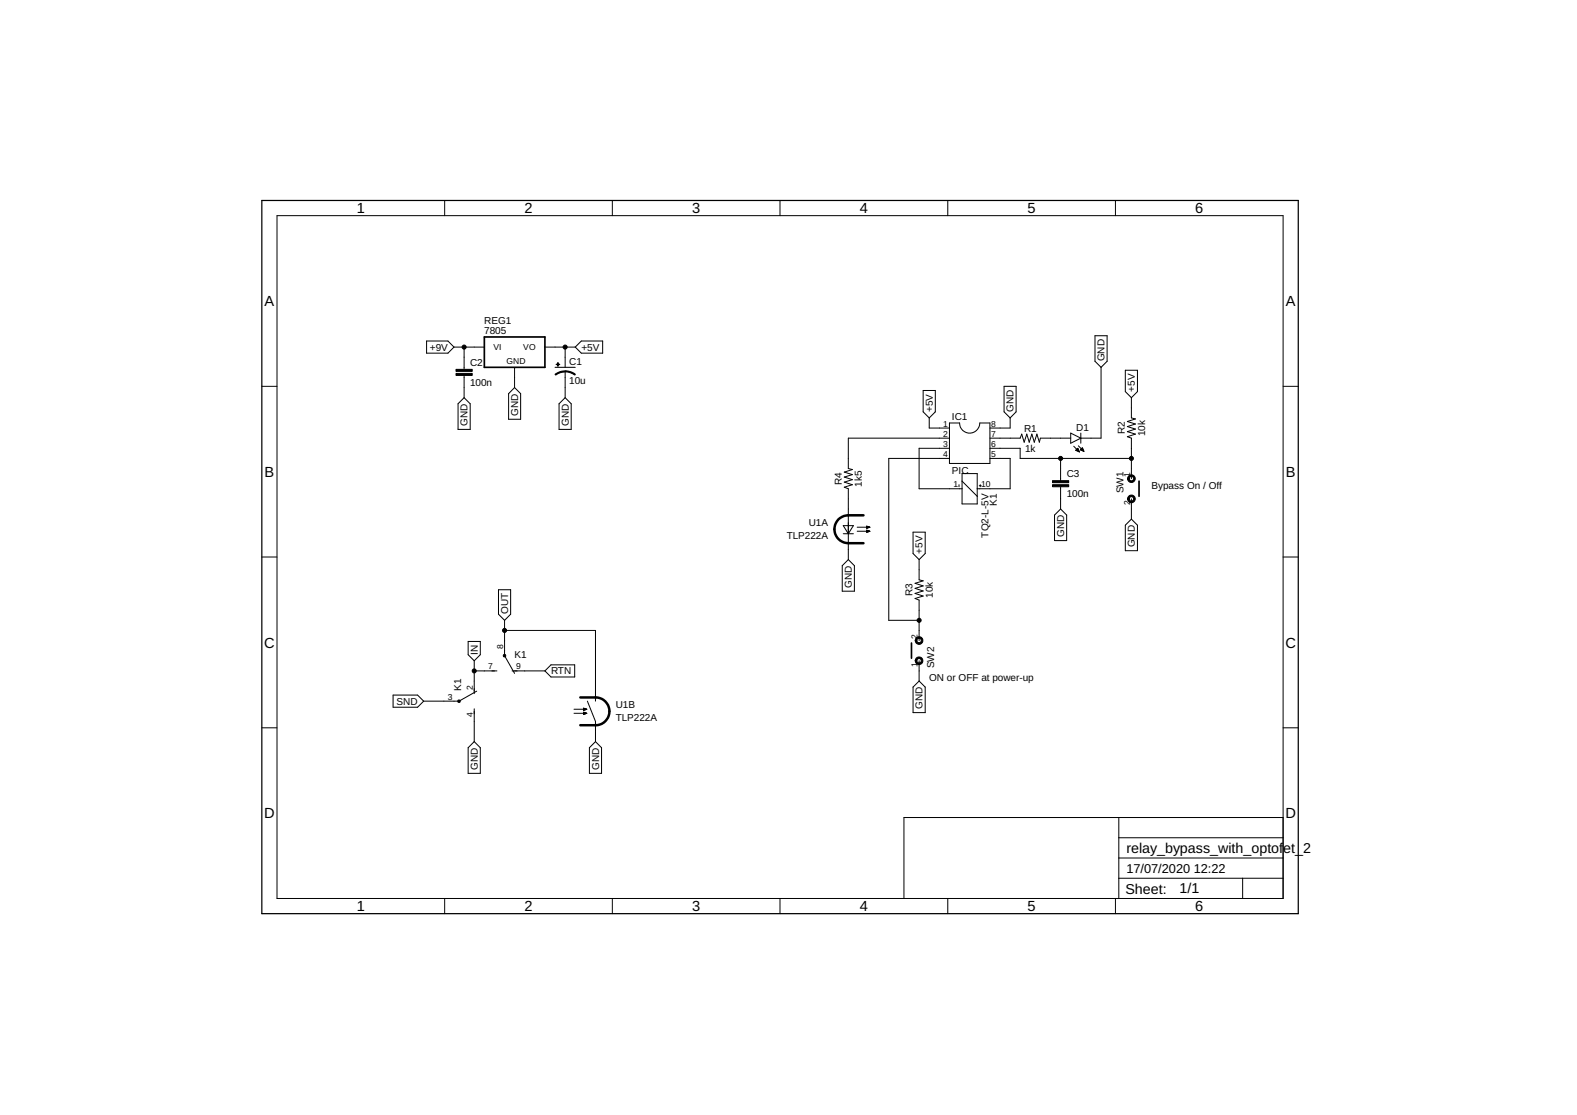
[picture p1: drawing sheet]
<svg xmlns="http://www.w3.org/2000/svg" width="297mm" height="210mm" viewBox="0 0 297 210" stroke-linecap="round" stroke-linejoin="round" font-family="sans-serif">
<g fill="none" stroke="#000" stroke-width=".19">
<path d="M83.8 37.7v2.9M115.3 37.7v2.9M146.9 37.7v2.9M178.5 37.7v2.9M210.1 37.7v2.9M52.2 40.6h189.5v128.5h-189.5zM49.3 72.7h2.9M80.3 64.2h4.1l1.1 1.1-1.1 1.2h-4.1zM85.5 65.3h5.7M87.4 74.9l1.2 1.1v4.8h-2.3v-4.8zM87.4 65.3v4.2M87.4 70.7v4.2"/>
<path d="M96.9 73l1.2 1.1v4.8h-2.3v-4.8zM96.9 69.2v3.8M102.6 65.3h5.8M104.5 69.2h3.9M105.3 76l1.1-1.1 1.2 1.1v4.8h-2.3zM106.4 65.3v3.9M106.4 69.9v5M109.5 64.2h4v2.3h-4l-1.1-1.2zM173.9 73.5h2.3v4l-1.2 1.2-1.1-1.2zM175 78.7v1.9h3.8M178.8 79.6h1.9a1.91 1.91 0 0 0 1.9 1.9 1.91 1.91 0 0 0 2-1.9h1.9v7.6h-7.7zM189.1 72.7h2.3v4.8l-1.1 1.2-1.2-1.2z"/>
<path d="M190.3 78.7v1.9h-3.8M206.2 63.2h2.3v4.8l-1.1 1.2-1.2-1.2zM207.4 69.2v13.3h-3.8M212 69.7h2.2v4l-1.1 1.2-1.1-1.2zM213.1 74.9v3.8l.8 .2-1.6 .5 1.6 .4-1.6 .5 1.6 .5-1.6 .5 1.6 .4-1.6 .5 .8 .3v7.6M241.7 72.7h2.8M158.8 99h1.9l-.9 1.5zM161.5 99.3h2.3M163.3 99.1l.5 .2-.5 .1zM163.3 99.8l.5 .2-.5 .2zM163.3 99.4h.1M163.3 99.3h.4"/>
<path d="M163.3 99.2h.4M163.3 99.1h.2M163.3 99.9h.4M163.3 99.9h.1M178.8 82.5h-19v5.7l.7 .2-1.5 .5 1.5 .4-1.5 .5 1.5 .5-1.5 .5 1.5 .4-1.5 .5 .8 .3v13.3M178.8 84.4h-5.7v7.6h8.1M178.8 86.3h-11.4v30.5h5.7M180.6 91.2v.4M181.2 89.2h2.9v5.7h-2.9zM181.2 90.6l2.9 2.8M184.4 91.4h.4M184.6 91.2v.4"/>
<path d="M186.5 82.5h5.7l.2-.8 .5 1.5 .5-1.5 .5 1.5 .5-1.5 .4 1.5 .5-1.5 .5 1.5 .2-.7h5.7M186.5 84.4h5.7v1.9h20.9M186.5 86.3h3.8v5.7h-6.2M199.8 95.8l1.1 1.2v4.8h-2.3v-4.8zM199.8 86.3v4.2M199.8 91.6v4.2M201.7 81.5l1.9 1-1.9 .9zM202.2 84l1.1 1.1M202.6 84.8l.7 .3M202.6 84.8l.4-.4 .3 .7M202.6 84.8h.6M202.7 84.7h.4"/>
<path d="M202.8 84.6h.3M202.8 84.9h.4M202.9 84.5h.2M203 84.4h.1M203 84.9h.2M203.1 83.9l1.1 1.1M203.2 85h.1M203.5 84.7l.7 .3M203.5 84.7l.4-.4 .3 .7M203.5 84.7h.5M203.6 84.6h.4M203.6 81.5v1.9"/>
<path d="M203.6 84.5h.4M203.7 84.8h.4M203.7 84.4h.2M203.8 84.4h.1M203.9 84.9h.2M204.1 84.9h.1M212 98.9l1.1-1.2 1.1 1.2v4.8h-2.2zM213.1 93.9v3.8M49.3 104.9h2.9M93.9 111h2.3v4.6l-1.2 1.2-1.1-1.2zM95 116.8v6.6l1.9 3.4M95 118.7h17.2v13.3"/>
<path d="M158.8 100.5h1.9M159.8 105.3l1.1 1.2v4.8h-2.3v-4.8zM161.5 100h2.3M163.3 100.1h.2M172 100.2h2.3v4l-1.2 1.1-1.1-1.1zM173.1 105.3v3.9l.8 .1-1.5 .5 1.5 .5-1.5 .5 1.5 .5-1.5 .4 1.5 .5-1.5 .5 .7 .3v7.6M241.7 104.9h2.8M49.3 137h2.9M74 130.9h4.7l1.1 1.1-1.1 1.1h-4.7zM88.2 120.8h2.3v2.5l-1.2 1.1-1.1-1.1zM89.3 124.4v6.2M89.3 133.4v6.2"/>
<path d="M89.3 126.3h4.3M89.8 130.1l-3.3 1.9h-6.7M96.5 126.3h6.1M103.8 125.2h4.4v2.2h-4.4l-1.2-1.1zM108.1 133.5h2.4M108.1 134.3h2.4M109.9 134.1v.4l.6-.2M109.9 134.1l.6 .2M109.9 133.7h.1M109.9 133.6h.3M109.9 133.5h.5M109.9 133.5h.4"/>
<path d="M109.9 133.4h.1M109.9 134.5h.1M109.9 134.4h.4M109.9 134.2h.3M109.9 134.1h.1M110.5 133.5l-.6-.2v.4M110.5 133.5l-.6 .2M110.6 132l1.6 3.8v3.8M173.1 128.2l1.2 1.1v4.9h-2.3v-4.9zM173.1 124.4v3.8M241.7 137h2.8M88.2 140.8l1.1-1.2 1.2 1.2v4.8h-2.3z"/>
<path d="M111 140.8l1.2-1.2 1.1 1.2v4.8h-2.3zM210.7 153.9v15.2M210.7 157.7h31M241.7 153.9h-71.4v15.2M83.8 169.1v2.9M115.3 169.1v2.9M146.9 169.1v2.9M178.5 169.1v2.9M210.1 169.1v2.9M210.7 165.3h31M210.7 161.5h31M234.1 165.3v3.8"/>
</g>
<g fill="#000" stroke="#000" stroke-width=".19">
<path d="M104.5 70.5l1.3-.6 .6-.1v.2a2.93 2.93 0 0 0-1.7 .6z" fill-rule="evenodd"/>
<path d="M106.4 69.8l1.5 .3 .5 .4-.1 .1a3.1 3.1 0 0 0-1.9-.6z" fill-rule="evenodd"/>
<path d="M212.6 89.6a.73 .73 0 0 1 1.1 .1 .73 .73 0 0 1-.4 1.1 .73 .73 0 0 1-.9-.7h.3a.43 .43 0 0 1 .5-.4 .43 .43 0 0 1 .2 .6 .43 .43 0 0 1-.7 0v-.2h-.3z" fill-rule="evenodd"/>
<path d="M212.6 93.4a.73 .73 0 0 1 1.1 .1 .73 .73 0 0 1-.4 1.1 .73 .73 0 0 1-.9-.7h.3a.43 .43 0 0 1 .5-.4 .43 .43 0 0 1 .2 .7 .43 .43 0 0 1-.7-.1v-.2h-.3z" fill-rule="evenodd"/>
<path d="M86.3 131.8h.3v.4h-.3z" fill-rule="evenodd"/>
<path d="M94.8 123.3h.4v.3h-.4z" fill-rule="evenodd"/>
<path d="M172.6 123.9a.73 .73 0 0 1 1.1 .1 .73 .73 0 0 1-.4 1.1 .73 .73 0 0 1-.9-.7h.3a.42 .42 0 0 1 .6-.4 .42 .42 0 0 1 .1 .7 .42 .42 0 0 1-.7-.2v-.1h-.3z" fill-rule="evenodd"/>
<path d="M172.6 120.1a.73 .73 0 0 1 1.1 .1 .73 .73 0 0 1-.4 1.1 .73 .73 0 0 1-.9-.7h.3a.42 .42 0 0 1 .6-.4 .42 .42 0 0 1 .1 .7 .42 .42 0 0 1-.7-.2v-.1h-.3z" fill-rule="evenodd"/>
<circle cx="87.4" cy="65.3" r=".38"/>
<circle cx="106.4" cy="65.3" r=".38"/>
<circle cx="199.8" cy="86.3" r=".38"/>
<circle cx="213.1" cy="86.3" r=".38"/>
<circle cx="95" cy="118.7" r=".38"/>
<circle cx="173.1" cy="116.8" r=".38"/>
<circle cx="89.3" cy="126.3" r=".38"/>
</g>
<path d="M91.2 63.4h11.4v5.8h-11.4zM214.5 90.6v2.8M171.7 121.1v2.8" fill="none" stroke="#000" stroke-width=".32"/>
<path d="M162.6 97h-2.8a2.62 2.62 0 0 0-2.6 2.6 2.62 2.62 0 0 0 2.6 2.7h2.8M109.3 131.3h2.9a2.61 2.61 0 0 1 2.6 2.6 2.61 2.61 0 0 1-2.6 2.6h-2.9" fill="none" stroke="#000" stroke-width=".47"/>
<path d="M85.9 69.5h3v.4h-3zM85.9 70.3h3v.4h-3zM104.8 68.6h.6zM105.1 68.3v.6zM198.2 90.5h3.1v.4h-3.1zM198.2 91.2h3.1v.4h-3.1z" fill="#000" stroke="#000" stroke-width=".19"/>
<path d="M49.3 37.7h195.2v134.3h-195.2z" fill="none" stroke="#000" stroke-width=".23"/>
<g font-size="2.8">
<text x="67.2" y="40.1">1</text>
<text x="98.8" y="40.1">2</text>
<text x="130.4" y="40.1">3</text>
<text x="162" y="40.1">4</text>
<text x="193.5" y="40.1">5</text>
<text x="225.1" y="40.1">6</text>
<text x="49.8" y="57.6">A</text>
<text x="242.2" y="57.6">A</text>
<text x="49.8" y="89.8">B</text>
<text x="242.2" y="89.8">B</text>
<text x="49.8" y="121.9">C</text>
<text x="242.1" y="121.9">C</text>
<text x="49.8" y="154">D</text>
<text x="242.1" y="154">D</text>
<text x="67.2" y="171.5">1</text>
<text x="98.8" y="171.5">2</text>
<text x="130.4" y="171.5">3</text>
<text x="162" y="171.5">4</text>
<text x="193.5" y="171.5">5</text>
<text x="225.1" y="171.5">6</text>
</g>
<g font-size="2.7">
<text x="212.2" y="160.6">relay_bypass_with_optof</text>
<text x="241.7" y="160.6">et_2</text>
<text x="212" y="168.3">Sheet:</text>
<text x="222.2" y="168.2">1/1</text>
</g>
<g font-size="2.4">
<text x="212.2" y="164.4">17/07/2020</text>
<text x="224.9" y="164.4">12:22</text>
</g>
<g font-size="1.9">
<text x="91.2" y="63">7805</text>
<text x="91.2" y="61.1">REG1</text>
<text x="81" y="66">+9V</text>
<text x="88.6" y="68.9">C2</text>
<text x="107.2" y="68.7">C1</text>
<text x="109.5" y="66">+5V</text>
<text x="208.1" y="68" transform="rotate(-90 208.1 68)">GND</text>
<text x="88.6" y="72.7">100n</text>
<text x="107.2" y="72.3">10u</text>
<text x="175.7" y="77.5" transform="rotate(-90 175.7 77.5)">+5V</text>
<text x="190.9" y="77.5" transform="rotate(-90 190.9 77.5)">GND</text>
<text x="213.8" y="73.7" transform="rotate(-90 213.8 73.7)">+5V</text>
<text x="88.1" y="80.2" transform="rotate(-90 88.1 80.2)">GND</text>
<text x="97.6" y="78.3" transform="rotate(-90 97.6 78.3)">GND</text>
<text x="107.1" y="80.2" transform="rotate(-90 107.1 80.2)">GND</text>
<text x="179.3" y="79.2">IC1</text>
<text x="192.9" y="81.2">R1</text>
<text x="202.7" y="81.2">D1</text>
<text x="211.9" y="81.8" transform="rotate(-90 211.9 81.8)">R2</text>
<text x="215.7" y="82.1" transform="rotate(-90 215.7 82.1)">10k</text>
<text x="179.3" y="89.2">PIC</text>
<text x="193.1" y="85">1k</text>
<text x="200.9" y="89.8">C3</text>
<text x="158.5" y="91.3" transform="rotate(-90 158.5 91.3)">R4</text>
<text x="162.3" y="91.6" transform="rotate(-90 162.3 91.6)">1k5</text>
<text x="187.8" y="95.2" transform="rotate(-90 187.8 95.2)">K1</text>
<text x="200.9" y="93.6">100n</text>
<text x="211.6" y="92.8" transform="rotate(-90 211.6 92.8)">SW1</text>
<text x="216.9" y="92">Bypass On / Off</text>
<text x="148.2" y="101.5">TLP222A</text>
<text x="152.3" y="99.1">U1A</text>
<text x="186.2" y="101.2" transform="rotate(-90 186.2 101.2)">TQ2-L-5V</text>
<text x="200.4" y="101.1" transform="rotate(-90 200.4 101.1)">GND</text>
<text x="173.8" y="104.2" transform="rotate(-90 173.8 104.2)">+5V</text>
<text x="213.8" y="103" transform="rotate(-90 213.8 103)">GND</text>
<text x="160.5" y="110.7" transform="rotate(-90 160.5 110.7)">GND</text>
<text x="171.9" y="112.2" transform="rotate(-90 171.9 112.2)">R3</text>
<text x="175.7" y="112.6" transform="rotate(-90 175.7 112.6)">10k</text>
<text x="95.7" y="115.6" transform="rotate(-90 95.7 115.6)">OUT</text>
<text x="90" y="123.2" transform="rotate(-90 90 123.2)">IN</text>
<text x="96.9" y="123.8">K1</text>
<text x="176" y="125.8" transform="rotate(-90 176 125.8)">SW2</text>
<text x="86.8" y="130.1" transform="rotate(-90 86.8 130.1)">K1</text>
<text x="103.8" y="127">RTN</text>
<text x="175" y="128.2">ON or OFF at power-up</text>
<text x="74.7" y="132.7">SND</text>
<text x="116" y="135.8">TLP222A</text>
<text x="116" y="133.3">U1B</text>
<text x="173.8" y="133.5" transform="rotate(-90 173.8 133.5)">GND</text>
<text x="90" y="144.9" transform="rotate(-90 90 144.9)">GND</text>
<text x="112.8" y="144.9" transform="rotate(-90 112.8 144.9)">GND</text>
</g>
<g font-size="1.6">
<text x="93" y="65.9">VI</text>
<text x="98.6" y="65.9">VO</text>
<text x="95.4" y="68.6">GND</text>
<text x="177.7" y="80.3">1</text>
<text x="177.7" y="82.2">2</text>
<text x="186.7" y="82.2">7</text>
<text x="186.7" y="80.3">8</text>
<text x="177.7" y="84.1">3</text>
<text x="177.7" y="86">4</text>
<text x="186.7" y="86">5</text>
<text x="186.7" y="84.1">6</text>
<text x="212.8" y="89.8" transform="rotate(-90 212.8 89.8)">1</text>
<text x="179.6" y="91.7">1</text>
<text x="184.8" y="91.7">10</text>
<text x="212.8" y="95.1" transform="rotate(-90 212.8 95.1)">2</text>
<text x="94.8" y="122.2" transform="rotate(-90 94.8 122.2)">8</text>
<text x="172.8" y="125.5" transform="rotate(-90 172.8 125.5)">1</text>
<text x="172.8" y="120.3" transform="rotate(-90 172.8 120.3)">2</text>
<text x="84.3" y="131.7">3</text>
<text x="89" y="129.8" transform="rotate(-90 89 129.8)">2</text>
<text x="92" y="126">7</text>
<text x="97.2" y="126">9</text>
<text x="89" y="135.1" transform="rotate(-90 89 135.1)">4</text>
</g>
</svg>
